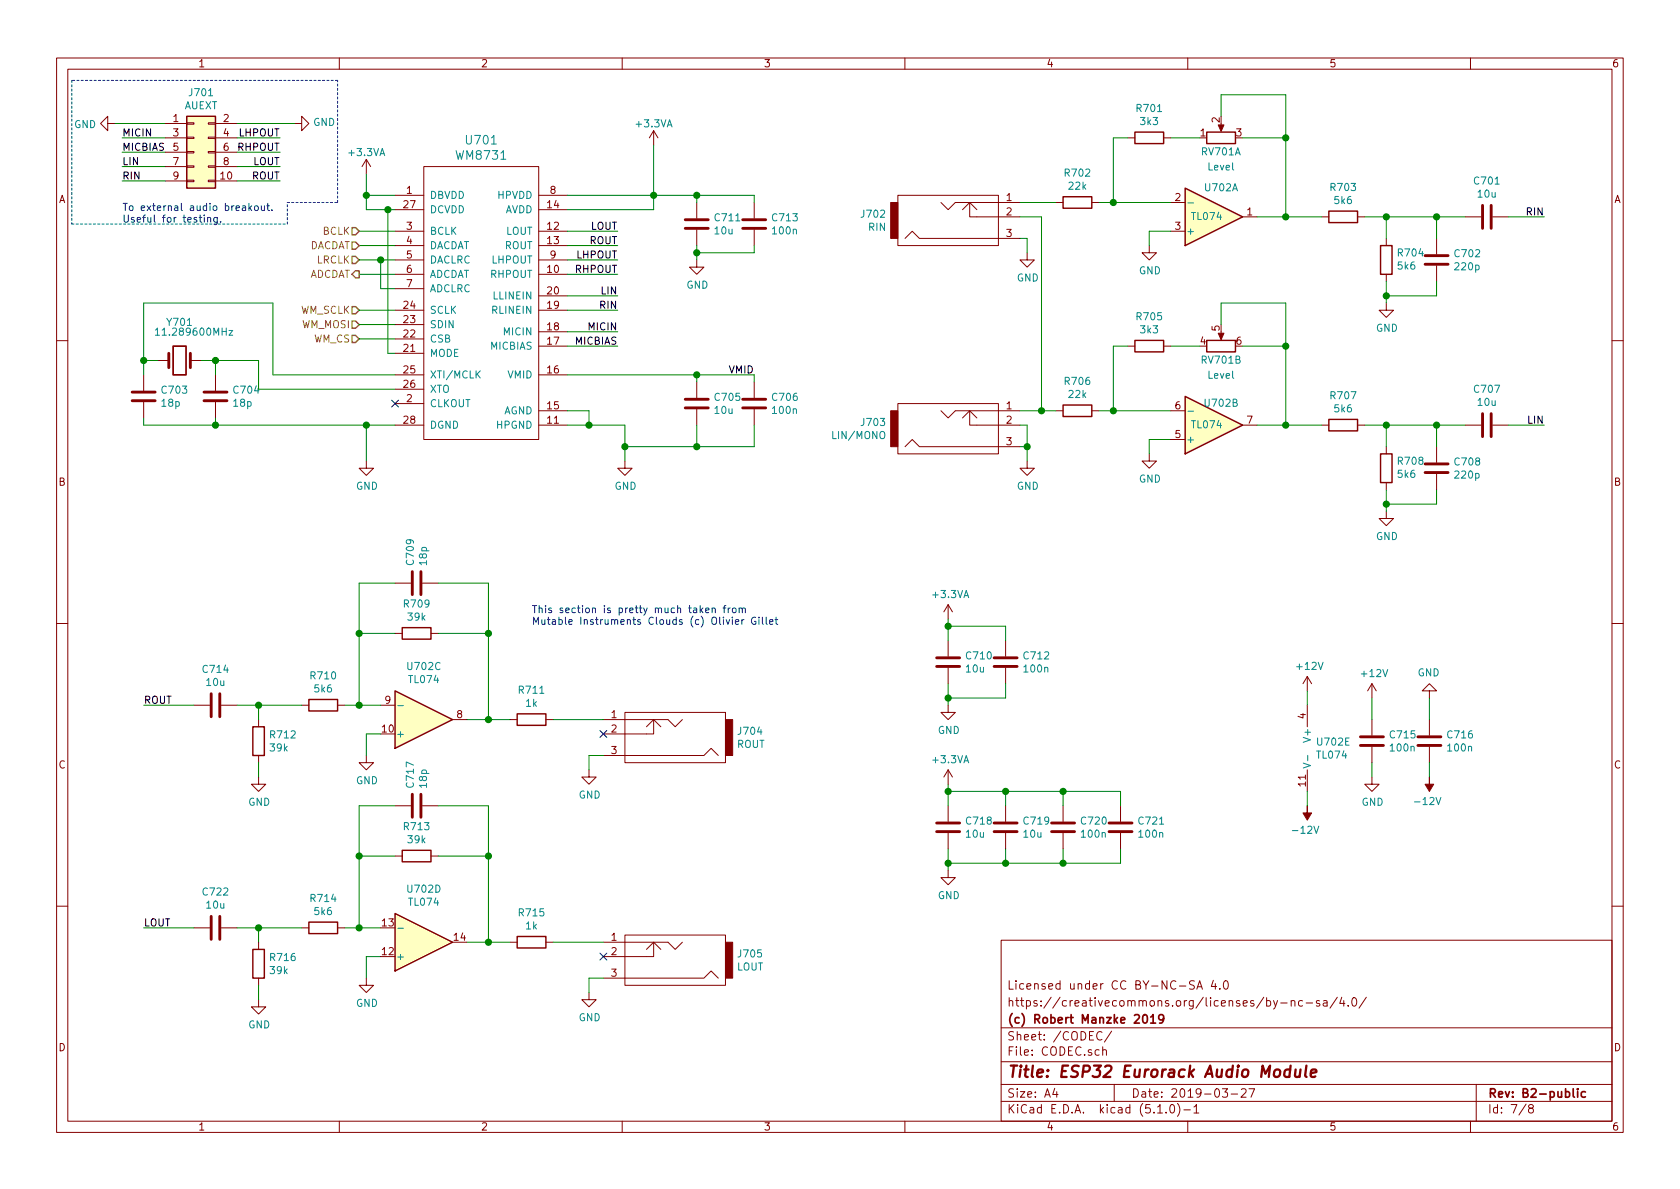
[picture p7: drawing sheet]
EESchema Schematic File Version 4
EELAYER 29 0
EELAYER END
$Descr A4 11693 8268
encoding utf-8
Sheet 7 8
Title "ESP32 Eurorack Audio Module"
Date "2019-03-27"
Rev "B2-public"
Comp "(c) Robert Manzke 2019"
Comment1 "https://creativecommons.org/licenses/by-nc-sa/4.0/"
Comment2 "Licensed under CC BY-NC-SA 4.0"
Comment3 ""
Comment4 ""
$EndDescr
$Comp
L cirrus:WM8731 U701
U 1 1
P 2950 1150
F 0 "U701" H 3350 1337 60  0000 C CNN
F 1 "WM8731" H 3350 1231 60  0000 C CNN
F 2 "Package_SO:SSOP-28_5.3x10.2mm_P0.65mm" H 2950 950 60  0001 C CNN
F 3 "" H 2950 950 60  0001 C CNN
	1    2950 1150
	1    0    0    -1  
$EndComp
Wire Wire Line
	2750 1450 2700 1450
$Comp
L power:+3.3VA #PWR0704
U 1 1
P 4550 1000
F 0 "#PWR0704" H 4550 850 50  0001 C CNN
F 1 "+3.3VA" H 4550 1150 50  0000 C CNN
F 2 "" H 4550 1000 50  0001 C CNN
F 3 "" H 4550 1000 50  0001 C CNN
	1    4550 1000
	1    0    0    -1  
$EndComp
Wire Wire Line
	3950 2950 4100 2950
Wire Wire Line
	4100 2950 4100 2850
Wire Wire Line
	4100 2850 3950 2850
$Comp
L power:GND #PWR0709
U 1 1
P 2550 3200
F 0 "#PWR0709" H 2550 2950 50  0001 C CNN
F 1 "GND" H 2555 3027 50  0000 C CNN
F 2 "" H 2550 3200 50  0001 C CNN
F 3 "" H 2550 3200 50  0001 C CNN
	1    2550 3200
	1    0    0    -1  
$EndComp
Wire Wire Line
	2750 2950 2550 2950
Wire Wire Line
	2550 2950 2550 3200
NoConn ~ 2750 2800
$Comp
L Device:C C703
U 1 1
P 1000 2750
F 0 "C703" H 1115 2796 50  0000 L CNN
F 1 "18p" H 1115 2705 50  0000 L CNN
F 2 "Capacitor_SMD:C_0603_1608Metric" H 1038 2600 50  0001 C CNN
F 3 "~" H 1000 2750 50  0001 C CNN
	1    1000 2750
	1    0    0    -1  
$EndComp
$Comp
L Device:C C704
U 1 1
P 1500 2750
F 0 "C704" H 1615 2796 50  0000 L CNN
F 1 "18p" H 1615 2705 50  0000 L CNN
F 2 "Capacitor_SMD:C_0603_1608Metric" H 1538 2600 50  0001 C CNN
F 3 "~" H 1500 2750 50  0001 C CNN
	1    1500 2750
	1    0    0    -1  
$EndComp
$Comp
L Device:Crystal Y701
U 1 1
P 1250 2500
F 0 "Y701" H 1250 2768 50  0000 C CNN
F 1 "11.289600MHz" H 1350 2700 50  0000 C CNN
F 2 "Crystal:Crystal_SMD_HC49-SD" H 1250 2500 50  0001 C CNN
F 3 "~" H 1250 2500 50  0001 C CNN
	1    1250 2500
	1    0    0    -1  
$EndComp
Wire Wire Line
	1400 2500 1500 2500
Wire Wire Line
	1500 2500 1500 2600
Wire Wire Line
	2550 2950 1500 2950
Wire Wire Line
	1000 2950 1000 2900
Connection ~ 2550 2950
Wire Wire Line
	1500 2900 1500 2950
Connection ~ 1500 2950
Wire Wire Line
	1500 2950 1000 2950
Wire Wire Line
	1000 2600 1000 2500
Wire Wire Line
	1000 2500 1100 2500
Wire Wire Line
	2750 2700 1800 2700
Wire Wire Line
	1800 2700 1800 2500
Wire Wire Line
	1800 2500 1500 2500
Connection ~ 1500 2500
Wire Wire Line
	2750 2600 1900 2600
Wire Wire Line
	1900 2600 1900 2100
Wire Wire Line
	1900 2100 1000 2100
Wire Wire Line
	1000 2100 1000 2500
Connection ~ 1000 2500
Text HLabel 2500 2150 0    50   Input ~ 0
WM_SCLK
Wire Wire Line
	2750 2150 2500 2150
Text HLabel 2500 2250 0    50   Input ~ 0
WM_MOSI
Wire Wire Line
	2750 2250 2500 2250
Text HLabel 2500 2350 0    50   Input ~ 0
WM_CS
Wire Wire Line
	2750 2350 2500 2350
Wire Wire Line
	2750 1600 2500 1600
Wire Wire Line
	2750 1700 2500 1700
Wire Wire Line
	2750 1800 2650 1800
Wire Wire Line
	2750 1900 2500 1900
Text HLabel 2500 1600 0    50   Input ~ 0
BCLK
Text HLabel 2500 1700 0    50   Input ~ 0
DACDAT
Text HLabel 2500 1800 0    50   Input ~ 0
LRCLK
Wire Wire Line
	2750 2000 2650 2000
Wire Wire Line
	2650 2000 2650 1800
Connection ~ 2650 1800
Wire Wire Line
	2650 1800 2500 1800
Text HLabel 2500 1900 0    50   Output ~ 0
ADCDAT
$Comp
L Device:C C710
U 1 1
P 6600 4600
F 0 "C710" H 6715 4646 50  0000 L CNN
F 1 "10u" H 6715 4555 50  0000 L CNN
F 2 "Capacitor_SMD:C_0805_2012Metric" H 6638 4450 50  0001 C CNN
F 3 "~" H 6600 4600 50  0001 C CNN
	1    6600 4600
	1    0    0    -1  
$EndComp
$Comp
L Device:C C712
U 1 1
P 7000 4600
F 0 "C712" H 7115 4646 50  0000 L CNN
F 1 "100n" H 7115 4555 50  0000 L CNN
F 2 "Capacitor_SMD:C_0603_1608Metric" H 7038 4450 50  0001 C CNN
F 3 "~" H 7000 4600 50  0001 C CNN
	1    7000 4600
	1    0    0    -1  
$EndComp
$Comp
L power:+3.3VA #PWR0713
U 1 1
P 6600 4300
F 0 "#PWR0713" H 6600 4150 50  0001 C CNN
F 1 "+3.3VA" H 6615 4473 50  0000 C CNN
F 2 "" H 6600 4300 50  0001 C CNN
F 3 "" H 6600 4300 50  0001 C CNN
	1    6600 4300
	1    0    0    -1  
$EndComp
Wire Wire Line
	6600 4300 6600 4350
Connection ~ 6600 4350
Wire Wire Line
	6600 4350 6600 4450
Wire Wire Line
	6600 4750 6600 4850
Connection ~ 6600 4850
Wire Wire Line
	6600 4850 6600 4900
Wire Wire Line
	7000 4750 7000 4850
Wire Wire Line
	7000 4850 6600 4850
Wire Wire Line
	7000 4450 7000 4350
Wire Wire Line
	7000 4350 6600 4350
$Comp
L Device:C C718
U 1 1
P 6600 5750
F 0 "C718" H 6715 5796 50  0000 L CNN
F 1 "10u" H 6715 5705 50  0000 L CNN
F 2 "Capacitor_SMD:C_0805_2012Metric" H 6638 5600 50  0001 C CNN
F 3 "~" H 6600 5750 50  0001 C CNN
	1    6600 5750
	1    0    0    -1  
$EndComp
$Comp
L Device:C C719
U 1 1
P 7000 5750
F 0 "C719" H 7115 5796 50  0000 L CNN
F 1 "10u" H 7115 5705 50  0000 L CNN
F 2 "Capacitor_SMD:C_0805_2012Metric" H 7038 5600 50  0001 C CNN
F 3 "~" H 7000 5750 50  0001 C CNN
	1    7000 5750
	1    0    0    -1  
$EndComp
$Comp
L Device:C C720
U 1 1
P 7400 5750
F 0 "C720" H 7515 5796 50  0000 L CNN
F 1 "100n" H 7515 5705 50  0000 L CNN
F 2 "Capacitor_SMD:C_0603_1608Metric" H 7438 5600 50  0001 C CNN
F 3 "~" H 7400 5750 50  0001 C CNN
	1    7400 5750
	1    0    0    -1  
$EndComp
$Comp
L Device:C C721
U 1 1
P 7800 5750
F 0 "C721" H 7915 5796 50  0000 L CNN
F 1 "100n" H 7915 5705 50  0000 L CNN
F 2 "Capacitor_SMD:C_0603_1608Metric" H 7838 5600 50  0001 C CNN
F 3 "~" H 7800 5750 50  0001 C CNN
	1    7800 5750
	1    0    0    -1  
$EndComp
Wire Wire Line
	6600 5450 6600 5500
Wire Wire Line
	7800 5600 7800 5500
Wire Wire Line
	7800 5500 7400 5500
Connection ~ 6600 5500
Wire Wire Line
	6600 5500 6600 5600
Wire Wire Line
	6600 5900 6600 6000
Wire Wire Line
	7800 5900 7800 6000
Wire Wire Line
	7800 6000 7400 6000
Connection ~ 6600 6000
Wire Wire Line
	6600 6000 6600 6050
Wire Wire Line
	7000 5900 7000 6000
Connection ~ 7000 6000
Wire Wire Line
	7000 6000 6600 6000
Wire Wire Line
	7400 5900 7400 6000
Connection ~ 7400 6000
Wire Wire Line
	7400 6000 7000 6000
Wire Wire Line
	7000 5600 7000 5500
Connection ~ 7000 5500
Wire Wire Line
	7000 5500 6600 5500
Wire Wire Line
	7400 5600 7400 5500
Connection ~ 7400 5500
Wire Wire Line
	7400 5500 7000 5500
$Comp
L power:GND #PWR0725
U 1 1
P 6600 6050
F 0 "#PWR0725" H 6600 5800 50  0001 C CNN
F 1 "GND" H 6605 5877 50  0000 C CNN
F 2 "" H 6600 6050 50  0001 C CNN
F 3 "" H 6600 6050 50  0001 C CNN
	1    6600 6050
	1    0    0    -1  
$EndComp
Wire Wire Line
	2750 2450 2700 2450
Wire Wire Line
	2700 2450 2700 1450
Connection ~ 2700 1450
Wire Wire Line
	2700 1450 2550 1450
$Comp
L Device:C C705
U 1 1
P 4850 2800
F 0 "C705" H 4965 2846 50  0000 L CNN
F 1 "10u" H 4965 2755 50  0000 L CNN
F 2 "Capacitor_SMD:C_0805_2012Metric" H 4888 2650 50  0001 C CNN
F 3 "~" H 4850 2800 50  0001 C CNN
	1    4850 2800
	1    0    0    -1  
$EndComp
Wire Wire Line
	4100 2950 4350 2950
Wire Wire Line
	4350 2950 4350 3100
Connection ~ 4100 2950
Wire Wire Line
	3950 2600 4850 2600
Wire Wire Line
	4850 2600 4850 2650
Wire Wire Line
	4850 2950 4850 3100
Wire Wire Line
	4850 3100 4350 3100
Connection ~ 4350 3100
Wire Wire Line
	4350 3100 4350 3200
$Comp
L Device:C C706
U 1 1
P 5250 2800
F 0 "C706" H 5365 2846 50  0000 L CNN
F 1 "100n" H 5365 2755 50  0000 L CNN
F 2 "Capacitor_SMD:C_0603_1608Metric" H 5288 2650 50  0001 C CNN
F 3 "~" H 5250 2800 50  0001 C CNN
	1    5250 2800
	1    0    0    -1  
$EndComp
Wire Wire Line
	4850 2600 5250 2600
Wire Wire Line
	5250 2600 5250 2650
Connection ~ 4850 2600
Wire Wire Line
	5250 2950 5250 3100
Wire Wire Line
	5250 3100 4850 3100
Connection ~ 4850 3100
$Comp
L Amplifier_Operational:TL074 U702
U 1 1
P 8450 1500
F 0 "U702" H 8500 1300 50  0000 C CNN
F 1 "TL074" H 8400 1500 50  0000 C CNN
F 2 "Package_SO:TSSOP-14_4.4x5mm_P0.65mm" H 8400 1600 50  0001 C CNN
F 3 "http://www.ti.com/lit/ds/symlink/tl071.pdf" H 8500 1700 50  0001 C CNN
	1    8450 1500
	1    0    0    1   
$EndComp
Wire Wire Line
	3950 1700 4300 1700
Wire Wire Line
	3950 1800 4300 1800
Wire Wire Line
	3950 1900 4300 1900
Wire Wire Line
	3950 2050 4300 2050
Wire Wire Line
	3950 2150 4300 2150
Wire Wire Line
	3950 2300 4300 2300
Wire Wire Line
	3950 2400 4300 2400
Text Label 4300 1600 2    50   ~ 0
LOUT
Text Label 4300 1700 2    50   ~ 0
ROUT
Text Label 4300 1800 2    50   ~ 0
LHPOUT
Text Label 4300 1900 2    50   ~ 0
RHPOUT
Text Label 4300 2050 2    50   ~ 0
LIN
Text Label 4300 2150 2    50   ~ 0
RIN
Text Label 4300 2400 2    50   ~ 0
MICBIAS
Text Label 4300 2300 2    50   ~ 0
MICIN
Text Label 5250 2600 2    50   ~ 0
VMID
$Comp
L Device:R R702
U 1 1
P 7500 1400
F 0 "R702" V 7293 1400 50  0000 C CNN
F 1 "22k" V 7384 1400 50  0000 C CNN
F 2 "Resistor_SMD:R_0603_1608Metric" V 7430 1400 50  0001 C CNN
F 3 "~" H 7500 1400 50  0001 C CNN
	1    7500 1400
	0    1    1    0   
$EndComp
$Comp
L Device:R R701
U 1 1
P 8000 950
F 0 "R701" V 7793 950 50  0000 C CNN
F 1 "3k3" V 7884 950 50  0000 C CNN
F 2 "Resistor_SMD:R_0603_1608Metric" V 7930 950 50  0001 C CNN
F 3 "~" H 8000 950 50  0001 C CNN
	1    8000 950 
	0    1    1    0   
$EndComp
Wire Wire Line
	7650 1400 7750 1400
Wire Wire Line
	7850 950  7750 950 
Wire Wire Line
	7750 950  7750 1400
Connection ~ 7750 1400
Wire Wire Line
	7750 1400 8150 1400
$Comp
L Device:R R703
U 1 1
P 9350 1500
F 0 "R703" V 9143 1500 50  0000 C CNN
F 1 "5k6" V 9234 1500 50  0000 C CNN
F 2 "Resistor_SMD:R_0603_1608Metric" V 9280 1500 50  0001 C CNN
F 3 "~" H 9350 1500 50  0001 C CNN
	1    9350 1500
	0    1    1    0   
$EndComp
$Comp
L Device:R R704
U 1 1
P 9650 1800
F 0 "R704" H 9580 1754 50  0000 R CNN
F 1 "5k6" H 9580 1845 50  0000 R CNN
F 2 "Resistor_SMD:R_0603_1608Metric" V 9580 1800 50  0001 C CNN
F 3 "~" H 9650 1800 50  0001 C CNN
	1    9650 1800
	-1   0    0    1   
$EndComp
Wire Wire Line
	9500 1500 9650 1500
Wire Wire Line
	9650 1500 9650 1650
$Comp
L power:GND #PWR0707
U 1 1
P 9650 2100
F 0 "#PWR0707" H 9650 1850 50  0001 C CNN
F 1 "GND" H 9655 1927 50  0000 C CNN
F 2 "" H 9650 2100 50  0001 C CNN
F 3 "" H 9650 2100 50  0001 C CNN
	1    9650 2100
	1    0    0    -1  
$EndComp
Wire Wire Line
	9650 1950 9650 2050
$Comp
L Device:C C702
U 1 1
P 10000 1800
F 0 "C702" H 10115 1846 50  0000 L CNN
F 1 "220p" H 10115 1755 50  0000 L CNN
F 2 "Capacitor_SMD:C_0603_1608Metric" H 10038 1650 50  0001 C CNN
F 3 "~" H 10000 1800 50  0001 C CNN
	1    10000 1800
	1    0    0    -1  
$EndComp
$Comp
L Device:C C701
U 1 1
P 10350 1500
F 0 "C701" V 10098 1500 50  0000 C CNN
F 1 "10u" V 10189 1500 50  0000 C CNN
F 2 "Capacitor_SMD:C_0805_2012Metric" H 10388 1350 50  0001 C CNN
F 3 "~" H 10350 1500 50  0001 C CNN
	1    10350 1500
	0    1    1    0   
$EndComp
Wire Wire Line
	9650 1500 10000 1500
Connection ~ 9650 1500
Wire Wire Line
	10000 1950 10000 2050
Wire Wire Line
	10000 2050 9650 2050
Connection ~ 9650 2050
Wire Wire Line
	9650 2050 9650 2100
Wire Wire Line
	10000 1650 10000 1500
Connection ~ 10000 1500
Wire Wire Line
	10000 1500 10200 1500
Wire Wire Line
	8750 1500 8950 1500
$Comp
L Device:R_POT_Dual_Separate RV701
U 1 1
P 8500 950
F 0 "RV701" V 8400 950 50  0000 C CNN
F 1 "Level" V 8295 950 50  0000 C CNN
F 2 "pots:Alpha_9mm_stereo" H 8500 950 50  0001 C CNN
F 3 "~" H 8500 950 50  0001 C CNN
	1    8500 950 
	0    -1   -1   0   
$EndComp
Wire Wire Line
	8150 950  8350 950 
Wire Wire Line
	8650 950  8950 950 
Wire Wire Line
	8950 950  8950 1500
Connection ~ 8950 1500
Wire Wire Line
	8950 1500 9200 1500
Wire Wire Line
	8500 800  8500 650 
Wire Wire Line
	8500 650  8950 650 
Wire Wire Line
	8950 650  8950 950 
Connection ~ 8950 950 
$Comp
L power:GND #PWR0705
U 1 1
P 8000 1700
F 0 "#PWR0705" H 8000 1450 50  0001 C CNN
F 1 "GND" H 8005 1527 50  0000 C CNN
F 2 "" H 8000 1700 50  0001 C CNN
F 3 "" H 8000 1700 50  0001 C CNN
	1    8000 1700
	1    0    0    -1  
$EndComp
Wire Wire Line
	8150 1600 8000 1600
Wire Wire Line
	8000 1600 8000 1700
Wire Wire Line
	10500 1500 10750 1500
Text Label 10750 1500 2    50   ~ 0
RIN
$Comp
L Device:R R706
U 1 1
P 7500 2850
F 0 "R706" V 7293 2850 50  0000 C CNN
F 1 "22k" V 7384 2850 50  0000 C CNN
F 2 "Resistor_SMD:R_0603_1608Metric" V 7430 2850 50  0001 C CNN
F 3 "~" H 7500 2850 50  0001 C CNN
	1    7500 2850
	0    1    1    0   
$EndComp
$Comp
L Device:R R705
U 1 1
P 8000 2400
F 0 "R705" V 7793 2400 50  0000 C CNN
F 1 "3k3" V 7884 2400 50  0000 C CNN
F 2 "Resistor_SMD:R_0603_1608Metric" V 7930 2400 50  0001 C CNN
F 3 "~" H 8000 2400 50  0001 C CNN
	1    8000 2400
	0    1    1    0   
$EndComp
Wire Wire Line
	7650 2850 7750 2850
Wire Wire Line
	7850 2400 7750 2400
Wire Wire Line
	7750 2400 7750 2850
Connection ~ 7750 2850
Wire Wire Line
	7750 2850 8150 2850
$Comp
L Device:R R707
U 1 1
P 9350 2950
F 0 "R707" V 9143 2950 50  0000 C CNN
F 1 "5k6" V 9234 2950 50  0000 C CNN
F 2 "Resistor_SMD:R_0603_1608Metric" V 9280 2950 50  0001 C CNN
F 3 "~" H 9350 2950 50  0001 C CNN
	1    9350 2950
	0    1    1    0   
$EndComp
$Comp
L Device:R R708
U 1 1
P 9650 3250
F 0 "R708" H 9580 3204 50  0000 R CNN
F 1 "5k6" H 9580 3295 50  0000 R CNN
F 2 "Resistor_SMD:R_0603_1608Metric" V 9580 3250 50  0001 C CNN
F 3 "~" H 9650 3250 50  0001 C CNN
	1    9650 3250
	-1   0    0    1   
$EndComp
Wire Wire Line
	9500 2950 9650 2950
Wire Wire Line
	9650 2950 9650 3100
$Comp
L power:GND #PWR0712
U 1 1
P 9650 3550
F 0 "#PWR0712" H 9650 3300 50  0001 C CNN
F 1 "GND" H 9655 3377 50  0000 C CNN
F 2 "" H 9650 3550 50  0001 C CNN
F 3 "" H 9650 3550 50  0001 C CNN
	1    9650 3550
	1    0    0    -1  
$EndComp
Wire Wire Line
	9650 3400 9650 3500
$Comp
L Device:C C708
U 1 1
P 10000 3250
F 0 "C708" H 10115 3296 50  0000 L CNN
F 1 "220p" H 10115 3205 50  0000 L CNN
F 2 "Capacitor_SMD:C_0603_1608Metric" H 10038 3100 50  0001 C CNN
F 3 "~" H 10000 3250 50  0001 C CNN
	1    10000 3250
	1    0    0    -1  
$EndComp
$Comp
L Device:C C707
U 1 1
P 10350 2950
F 0 "C707" V 10098 2950 50  0000 C CNN
F 1 "10u" V 10189 2950 50  0000 C CNN
F 2 "Capacitor_SMD:C_0805_2012Metric" H 10388 2800 50  0001 C CNN
F 3 "~" H 10350 2950 50  0001 C CNN
	1    10350 2950
	0    1    1    0   
$EndComp
Wire Wire Line
	9650 2950 10000 2950
Connection ~ 9650 2950
Wire Wire Line
	10000 3400 10000 3500
Wire Wire Line
	10000 3500 9650 3500
Connection ~ 9650 3500
Wire Wire Line
	9650 3500 9650 3550
Wire Wire Line
	10000 3100 10000 2950
Connection ~ 10000 2950
Wire Wire Line
	10000 2950 10200 2950
Wire Wire Line
	8750 2950 8950 2950
$Comp
L Device:R_POT_Dual_Separate RV701
U 2 1
P 8500 2400
F 0 "RV701" V 8400 2400 50  0000 C CNN
F 1 "Level" V 8295 2400 50  0000 C CNN
F 2 "pots:Alpha_9mm_stereo" H 8500 2400 50  0001 C CNN
F 3 "~" H 8500 2400 50  0001 C CNN
	2    8500 2400
	0    -1   -1   0   
$EndComp
Wire Wire Line
	8150 2400 8350 2400
Wire Wire Line
	8650 2400 8950 2400
Wire Wire Line
	8950 2400 8950 2950
Connection ~ 8950 2950
Wire Wire Line
	8950 2950 9200 2950
Wire Wire Line
	8500 2250 8500 2100
Wire Wire Line
	8500 2100 8950 2100
Wire Wire Line
	8950 2100 8950 2400
Connection ~ 8950 2400
$Comp
L power:GND #PWR0708
U 1 1
P 8000 3150
F 0 "#PWR0708" H 8000 2900 50  0001 C CNN
F 1 "GND" H 8005 2977 50  0000 C CNN
F 2 "" H 8000 3150 50  0001 C CNN
F 3 "" H 8000 3150 50  0001 C CNN
	1    8000 3150
	1    0    0    -1  
$EndComp
Wire Wire Line
	8150 3050 8000 3050
Wire Wire Line
	8000 3050 8000 3150
Wire Wire Line
	10500 2950 10750 2950
Text Label 10750 2950 2    50   ~ 0
LIN
$Comp
L Amplifier_Operational:TL074 U702
U 2 1
P 8450 2950
F 0 "U702" H 8500 2800 50  0000 C CNN
F 1 "TL074" H 8400 2950 50  0000 C CNN
F 2 "Package_SO:TSSOP-14_4.4x5mm_P0.65mm" H 8400 3050 50  0001 C CNN
F 3 "http://www.ti.com/lit/ds/symlink/tl071.pdf" H 8500 3150 50  0001 C CNN
	2    8450 2950
	1    0    0    1   
$EndComp
$Comp
L jack_2p:JACK_2P J?
U 1 1
P 6650 1500
AR Path="/5B6B8BDA/5B74FDCA" Ref="J?"  Part="1" 
AR Path="/5B69D59C/5B74FDCA" Ref="J702"  Part="1" 
F 0 "J702" H 6172 1484 50  0000 R CNN
F 1 "RIN" H 6172 1575 50  0000 R CNN
F 2 "connectors:THONKICONN" H 6650 1500 50  0001 C CNN
F 3 "" H 6650 1500 50  0000 C CNN
	1    6650 1500
	1    0    0    1   
$EndComp
Wire Wire Line
	7350 1400 7100 1400
Wire Wire Line
	7350 2850 7250 2850
Wire Wire Line
	7250 2850 7250 1500
Wire Wire Line
	7250 1500 7100 1500
$Comp
L jack_2p:JACK_2P J?
U 1 1
P 6650 2950
AR Path="/5B6B8BDA/5B7681E2" Ref="J?"  Part="1" 
AR Path="/5B69D59C/5B7681E2" Ref="J703"  Part="1" 
F 0 "J703" H 6172 2934 50  0000 R CNN
F 1 "LIN/MONO" H 6172 3025 50  0000 R CNN
F 2 "connectors:THONKICONN" H 6650 2950 50  0001 C CNN
F 3 "" H 6650 2950 50  0000 C CNN
	1    6650 2950
	1    0    0    1   
$EndComp
Wire Wire Line
	7250 2850 7100 2850
Connection ~ 7250 2850
$Comp
L power:GND #PWR0706
U 1 1
P 7150 1750
F 0 "#PWR0706" H 7150 1500 50  0001 C CNN
F 1 "GND" H 7155 1577 50  0000 C CNN
F 2 "" H 7150 1750 50  0001 C CNN
F 3 "" H 7150 1750 50  0001 C CNN
	1    7150 1750
	1    0    0    -1  
$EndComp
Wire Wire Line
	7100 1650 7150 1650
Wire Wire Line
	7150 1650 7150 1750
$Comp
L power:GND #PWR0711
U 1 1
P 7150 3200
F 0 "#PWR0711" H 7150 2950 50  0001 C CNN
F 1 "GND" H 7155 3027 50  0000 C CNN
F 2 "" H 7150 3200 50  0001 C CNN
F 3 "" H 7150 3200 50  0001 C CNN
	1    7150 3200
	1    0    0    -1  
$EndComp
Wire Wire Line
	7100 3100 7150 3100
Wire Wire Line
	7150 3100 7150 3200
$Comp
L Amplifier_Operational:TL074 U702
U 5 1
P 9200 5200
F 0 "U702" H 9158 5246 50  0000 L CNN
F 1 "TL074" H 9158 5155 50  0000 L CNN
F 2 "Package_SO:TSSOP-14_4.4x5mm_P0.65mm" H 9150 5300 50  0001 C CNN
F 3 "http://www.ti.com/lit/ds/symlink/tl071.pdf" H 9250 5400 50  0001 C CNN
	5    9200 5200
	1    0    0    -1  
$EndComp
$Comp
L Device:C C715
U 1 1
P 9550 5150
F 0 "C715" H 9665 5196 50  0000 L CNN
F 1 "100n" H 9665 5105 50  0000 L CNN
F 2 "Capacitor_SMD:C_0603_1608Metric" H 9588 5000 50  0001 C CNN
F 3 "~" H 9550 5150 50  0001 C CNN
	1    9550 5150
	1    0    0    -1  
$EndComp
$Comp
L Device:C C716
U 1 1
P 9950 5150
F 0 "C716" H 10065 5196 50  0000 L CNN
F 1 "100n" H 10065 5105 50  0000 L CNN
F 2 "Capacitor_SMD:C_0603_1608Metric" H 9988 5000 50  0001 C CNN
F 3 "~" H 9950 5150 50  0001 C CNN
	1    9950 5150
	1    0    0    -1  
$EndComp
$Comp
L power:GND #PWR0721
U 1 1
P 9550 5400
F 0 "#PWR0721" H 9550 5150 50  0001 C CNN
F 1 "GND" H 9555 5227 50  0000 C CNN
F 2 "" H 9550 5400 50  0001 C CNN
F 3 "" H 9550 5400 50  0001 C CNN
	1    9550 5400
	1    0    0    -1  
$EndComp
Wire Wire Line
	9550 5300 9550 5400
$Comp
L power:GND #PWR0716
U 1 1
P 9950 4850
F 0 "#PWR0716" H 9950 4600 50  0001 C CNN
F 1 "GND" H 9955 4677 50  0000 C CNN
F 2 "" H 9950 4850 50  0001 C CNN
F 3 "" H 9950 4850 50  0001 C CNN
	1    9950 4850
	-1   0    0    1   
$EndComp
Wire Wire Line
	9950 4850 9950 5000
$Comp
L power:+12V #PWR0715
U 1 1
P 9550 4850
F 0 "#PWR0715" H 9550 4700 50  0001 C CNN
F 1 "+12V" H 9565 5023 50  0000 C CNN
F 2 "" H 9550 4850 50  0001 C CNN
F 3 "" H 9550 4850 50  0001 C CNN
	1    9550 4850
	1    0    0    -1  
$EndComp
Wire Wire Line
	9550 4850 9550 5000
$Comp
L power:-12V #PWR0722
U 1 1
P 9950 5400
F 0 "#PWR0722" H 9950 5500 50  0001 C CNN
F 1 "-12V" H 9965 5573 50  0000 C CNN
F 2 "" H 9950 5400 50  0001 C CNN
F 3 "" H 9950 5400 50  0001 C CNN
	1    9950 5400
	-1   0    0    1   
$EndComp
Wire Wire Line
	9950 5300 9950 5400
$Comp
L power:+12V #PWR0714
U 1 1
P 9100 4800
F 0 "#PWR0714" H 9100 4650 50  0001 C CNN
F 1 "+12V" H 9115 4973 50  0000 C CNN
F 2 "" H 9100 4800 50  0001 C CNN
F 3 "" H 9100 4800 50  0001 C CNN
	1    9100 4800
	1    0    0    -1  
$EndComp
Wire Wire Line
	9100 4800 9100 4900
$Comp
L power:-12V #PWR0724
U 1 1
P 9100 5600
F 0 "#PWR0724" H 9100 5700 50  0001 C CNN
F 1 "-12V" H 9115 5773 50  0000 C CNN
F 2 "" H 9100 5600 50  0001 C CNN
F 3 "" H 9100 5600 50  0001 C CNN
	1    9100 5600
	-1   0    0    1   
$EndComp
Wire Wire Line
	9100 5500 9100 5600
$Comp
L Amplifier_Operational:TL074 U702
U 3 1
P 2950 5000
F 0 "U702" H 2950 4633 50  0000 C CNN
F 1 "TL074" H 2950 4724 50  0000 C CNN
F 2 "Package_SO:TSSOP-14_4.4x5mm_P0.65mm" H 2900 5100 50  0001 C CNN
F 3 "http://www.ti.com/lit/ds/symlink/tl071.pdf" H 3000 5200 50  0001 C CNN
	3    2950 5000
	1    0    0    1   
$EndComp
$Comp
L Device:C C714
U 1 1
P 1500 4900
F 0 "C714" V 1248 4900 50  0000 C CNN
F 1 "10u" V 1339 4900 50  0000 C CNN
F 2 "Capacitor_SMD:C_0805_2012Metric" H 1538 4750 50  0001 C CNN
F 3 "~" H 1500 4900 50  0001 C CNN
	1    1500 4900
	0    1    1    0   
$EndComp
$Comp
L Device:R R712
U 1 1
P 1800 5150
F 0 "R712" H 1870 5196 50  0000 L CNN
F 1 "39k" H 1870 5105 50  0000 L CNN
F 2 "Resistor_SMD:R_0603_1608Metric" V 1730 5150 50  0001 C CNN
F 3 "~" H 1800 5150 50  0001 C CNN
	1    1800 5150
	1    0    0    -1  
$EndComp
$Comp
L Device:R R710
U 1 1
P 2250 4900
F 0 "R710" V 2043 4900 50  0000 C CNN
F 1 "5k6" V 2134 4900 50  0000 C CNN
F 2 "Resistor_SMD:R_0603_1608Metric" V 2180 4900 50  0001 C CNN
F 3 "~" H 2250 4900 50  0001 C CNN
	1    2250 4900
	0    1    1    0   
$EndComp
Wire Wire Line
	1650 4900 1800 4900
Wire Wire Line
	1800 5000 1800 4900
Connection ~ 1800 4900
Wire Wire Line
	1800 4900 2100 4900
$Comp
L power:GND #PWR0720
U 1 1
P 1800 5400
F 0 "#PWR0720" H 1800 5150 50  0001 C CNN
F 1 "GND" H 1805 5227 50  0000 C CNN
F 2 "" H 1800 5400 50  0001 C CNN
F 3 "" H 1800 5400 50  0001 C CNN
	1    1800 5400
	1    0    0    -1  
$EndComp
Wire Wire Line
	1800 5300 1800 5400
$Comp
L power:GND #PWR0710
U 1 1
P 4350 3200
F 0 "#PWR0710" H 4350 2950 50  0001 C CNN
F 1 "GND" H 4355 3027 50  0000 C CNN
F 2 "" H 4350 3200 50  0001 C CNN
F 3 "" H 4350 3200 50  0001 C CNN
	1    4350 3200
	1    0    0    -1  
$EndComp
$Comp
L Device:R R709
U 1 1
P 2900 4400
F 0 "R709" V 2693 4400 50  0000 C CNN
F 1 "39k" V 2784 4400 50  0000 C CNN
F 2 "Resistor_SMD:R_0603_1608Metric" V 2830 4400 50  0001 C CNN
F 3 "~" H 2900 4400 50  0001 C CNN
	1    2900 4400
	0    1    1    0   
$EndComp
$Comp
L Device:C C709
U 1 1
P 2900 4050
F 0 "C709" H 3015 4096 50  0000 L CNN
F 1 "18p" H 3015 4005 50  0000 L CNN
F 2 "Capacitor_SMD:C_0603_1608Metric" H 2938 3900 50  0001 C CNN
F 3 "~" H 2900 4050 50  0001 C CNN
	1    2900 4050
	0    -1   -1   0   
$EndComp
$Comp
L Device:R R711
U 1 1
P 3700 5000
F 0 "R711" V 3493 5000 50  0000 C CNN
F 1 "1k" V 3584 5000 50  0000 C CNN
F 2 "Resistor_SMD:R_0603_1608Metric" V 3630 5000 50  0001 C CNN
F 3 "~" H 3700 5000 50  0001 C CNN
	1    3700 5000
	0    1    1    0   
$EndComp
Wire Wire Line
	3250 5000 3400 5000
$Comp
L power:GND #PWR0718
U 1 1
P 2550 5250
F 0 "#PWR0718" H 2550 5000 50  0001 C CNN
F 1 "GND" H 2555 5077 50  0000 C CNN
F 2 "" H 2550 5250 50  0001 C CNN
F 3 "" H 2550 5250 50  0001 C CNN
	1    2550 5250
	1    0    0    -1  
$EndComp
Wire Wire Line
	2650 5100 2550 5100
Wire Wire Line
	2550 5100 2550 5250
Wire Wire Line
	2400 4900 2500 4900
Wire Wire Line
	2750 4050 2500 4050
Wire Wire Line
	2500 4050 2500 4400
Connection ~ 2500 4900
Wire Wire Line
	2500 4900 2650 4900
Wire Wire Line
	2750 4400 2500 4400
Connection ~ 2500 4400
Wire Wire Line
	2500 4400 2500 4900
Wire Wire Line
	3050 4050 3400 4050
Wire Wire Line
	3400 4050 3400 4400
Connection ~ 3400 5000
Wire Wire Line
	3400 5000 3550 5000
Wire Wire Line
	3050 4400 3400 4400
Connection ~ 3400 4400
Wire Wire Line
	3400 4400 3400 5000
Wire Wire Line
	1350 4900 1000 4900
Text Label 1000 4900 0    50   ~ 0
ROUT
$Comp
L Device:C C722
U 1 1
P 1500 6450
F 0 "C722" V 1248 6450 50  0000 C CNN
F 1 "10u" V 1339 6450 50  0000 C CNN
F 2 "Capacitor_SMD:C_0805_2012Metric" H 1538 6300 50  0001 C CNN
F 3 "~" H 1500 6450 50  0001 C CNN
	1    1500 6450
	0    1    1    0   
$EndComp
$Comp
L Device:R R716
U 1 1
P 1800 6700
F 0 "R716" H 1870 6746 50  0000 L CNN
F 1 "39k" H 1870 6655 50  0000 L CNN
F 2 "Resistor_SMD:R_0603_1608Metric" V 1730 6700 50  0001 C CNN
F 3 "~" H 1800 6700 50  0001 C CNN
	1    1800 6700
	1    0    0    -1  
$EndComp
$Comp
L Device:R R714
U 1 1
P 2250 6450
F 0 "R714" V 2043 6450 50  0000 C CNN
F 1 "5k6" V 2134 6450 50  0000 C CNN
F 2 "Resistor_SMD:R_0603_1608Metric" V 2180 6450 50  0001 C CNN
F 3 "~" H 2250 6450 50  0001 C CNN
	1    2250 6450
	0    1    1    0   
$EndComp
Wire Wire Line
	1650 6450 1800 6450
Wire Wire Line
	1800 6550 1800 6450
Connection ~ 1800 6450
Wire Wire Line
	1800 6450 2100 6450
$Comp
L power:GND #PWR0728
U 1 1
P 1800 6950
F 0 "#PWR0728" H 1800 6700 50  0001 C CNN
F 1 "GND" H 1805 6777 50  0000 C CNN
F 2 "" H 1800 6950 50  0001 C CNN
F 3 "" H 1800 6950 50  0001 C CNN
	1    1800 6950
	1    0    0    -1  
$EndComp
Wire Wire Line
	1800 6850 1800 6950
$Comp
L Device:R R713
U 1 1
P 2900 5950
F 0 "R713" V 2693 5950 50  0000 C CNN
F 1 "39k" V 2784 5950 50  0000 C CNN
F 2 "Resistor_SMD:R_0603_1608Metric" V 2830 5950 50  0001 C CNN
F 3 "~" H 2900 5950 50  0001 C CNN
	1    2900 5950
	0    1    1    0   
$EndComp
$Comp
L Device:C C717
U 1 1
P 2900 5600
F 0 "C717" H 3015 5646 50  0000 L CNN
F 1 "18p" H 3015 5555 50  0000 L CNN
F 2 "Capacitor_SMD:C_0603_1608Metric" H 2938 5450 50  0001 C CNN
F 3 "~" H 2900 5600 50  0001 C CNN
	1    2900 5600
	0    -1   -1   0   
$EndComp
$Comp
L Device:R R715
U 1 1
P 3700 6550
F 0 "R715" V 3493 6550 50  0000 C CNN
F 1 "1k" V 3584 6550 50  0000 C CNN
F 2 "Resistor_SMD:R_0603_1608Metric" V 3630 6550 50  0001 C CNN
F 3 "~" H 3700 6550 50  0001 C CNN
	1    3700 6550
	0    1    1    0   
$EndComp
Wire Wire Line
	3250 6550 3400 6550
$Comp
L power:GND #PWR0726
U 1 1
P 2550 6800
F 0 "#PWR0726" H 2550 6550 50  0001 C CNN
F 1 "GND" H 2555 6627 50  0000 C CNN
F 2 "" H 2550 6800 50  0001 C CNN
F 3 "" H 2550 6800 50  0001 C CNN
	1    2550 6800
	1    0    0    -1  
$EndComp
Wire Wire Line
	2650 6650 2550 6650
Wire Wire Line
	2550 6650 2550 6800
Wire Wire Line
	2400 6450 2500 6450
Wire Wire Line
	2750 5600 2500 5600
Wire Wire Line
	2500 5600 2500 5950
Connection ~ 2500 6450
Wire Wire Line
	2500 6450 2650 6450
Wire Wire Line
	2750 5950 2500 5950
Connection ~ 2500 5950
Wire Wire Line
	2500 5950 2500 6450
Wire Wire Line
	3050 5600 3400 5600
Wire Wire Line
	3400 5600 3400 5950
Connection ~ 3400 6550
Wire Wire Line
	3400 6550 3550 6550
Wire Wire Line
	3050 5950 3400 5950
Connection ~ 3400 5950
Wire Wire Line
	3400 5950 3400 6550
Wire Wire Line
	1350 6450 1000 6450
Text Label 1000 6450 0    50   ~ 0
LOUT
$Comp
L Amplifier_Operational:TL074 U702
U 4 1
P 2950 6550
F 0 "U702" H 2950 6183 50  0000 C CNN
F 1 "TL074" H 2950 6274 50  0000 C CNN
F 2 "Package_SO:TSSOP-14_4.4x5mm_P0.65mm" H 2900 6650 50  0001 C CNN
F 3 "http://www.ti.com/lit/ds/symlink/tl071.pdf" H 3000 6750 50  0001 C CNN
	4    2950 6550
	1    0    0    1   
$EndComp
$Comp
L jack_2p:JACK_2P J?
U 1 1
P 4650 5100
AR Path="/5B6B8BDA/5B7FFB1A" Ref="J?"  Part="1" 
AR Path="/5B69D59C/5B7FFB1A" Ref="J704"  Part="1" 
F 0 "J704" H 4172 5084 50  0000 R CNN
F 1 "ROUT" H 4172 5175 50  0000 R CNN
F 2 "connectors:THONKICONN" H 4650 5100 50  0001 C CNN
F 3 "" H 4650 5100 50  0000 C CNN
	1    4650 5100
	-1   0    0    1   
$EndComp
Wire Wire Line
	3850 5000 4200 5000
$Comp
L jack_2p:JACK_2P J?
U 1 1
P 4650 6650
AR Path="/5B6B8BDA/5B8100D4" Ref="J?"  Part="1" 
AR Path="/5B69D59C/5B8100D4" Ref="J705"  Part="1" 
F 0 "J705" H 4172 6634 50  0000 R CNN
F 1 "LOUT" H 4172 6725 50  0000 R CNN
F 2 "connectors:THONKICONN" H 4650 6650 50  0001 C CNN
F 3 "" H 4650 6650 50  0000 C CNN
	1    4650 6650
	-1   0    0    1   
$EndComp
Wire Wire Line
	3850 6550 4200 6550
NoConn ~ 4200 5100
NoConn ~ 4200 6650
$Comp
L power:GND #PWR0719
U 1 1
P 4100 5350
F 0 "#PWR0719" H 4100 5100 50  0001 C CNN
F 1 "GND" H 4105 5177 50  0000 C CNN
F 2 "" H 4100 5350 50  0001 C CNN
F 3 "" H 4100 5350 50  0001 C CNN
	1    4100 5350
	1    0    0    -1  
$EndComp
Wire Wire Line
	4200 5250 4100 5250
Wire Wire Line
	4100 5250 4100 5350
$Comp
L power:GND #PWR0727
U 1 1
P 4100 6900
F 0 "#PWR0727" H 4100 6650 50  0001 C CNN
F 1 "GND" H 4105 6727 50  0000 C CNN
F 2 "" H 4100 6900 50  0001 C CNN
F 3 "" H 4100 6900 50  0001 C CNN
	1    4100 6900
	1    0    0    -1  
$EndComp
Wire Wire Line
	4200 6800 4100 6800
Wire Wire Line
	4100 6800 4100 6900
$Comp
L power:GND #PWR0701
U 1 1
P 800 850
F 0 "#PWR0701" H 800 600 50  0001 C CNN
F 1 "GND" V 805 722 50  0000 R CNN
F 2 "" H 800 850 50  0001 C CNN
F 3 "" H 800 850 50  0001 C CNN
	1    800  850 
	0    1    1    0   
$EndComp
Wire Wire Line
	1150 850  800  850 
Wire Wire Line
	1150 950  850  950 
Wire Wire Line
	1150 1050 850  1050
Wire Wire Line
	1650 950  1950 950 
Wire Wire Line
	1650 1050 1950 1050
Text Label 850  950  0    50   ~ 0
MICIN
Text Label 850  1050 0    50   ~ 0
MICBIAS
Text Label 1950 950  2    50   ~ 0
LHPOUT
Text Label 1950 1050 2    50   ~ 0
RHPOUT
Wire Wire Line
	7100 2950 7150 2950
Wire Wire Line
	7150 2950 7150 3100
Connection ~ 7150 3100
$Comp
L power:GND #PWR0717
U 1 1
P 6600 4900
F 0 "#PWR0717" H 6600 4650 50  0001 C CNN
F 1 "GND" H 6605 4727 50  0000 C CNN
F 2 "" H 6600 4900 50  0001 C CNN
F 3 "" H 6600 4900 50  0001 C CNN
	1    6600 4900
	1    0    0    -1  
$EndComp
Wire Wire Line
	3950 1600 4300 1600
$Comp
L Connector_Generic:Conn_02x05_Odd_Even J701
U 1 1
P 1350 1050
F 0 "J701" H 1400 1467 50  0000 C CNN
F 1 "AUEXT" H 1400 1376 50  0000 C CNN
F 2 "Connector_PinHeader_2.54mm:PinHeader_2x05_P2.54mm_Vertical_SMD" H 1350 1050 50  0001 C CNN
F 3 "~" H 1350 1050 50  0001 C CNN
	1    1350 1050
	1    0    0    -1  
$EndComp
Wire Wire Line
	1150 1150 850  1150
Wire Wire Line
	1150 1250 850  1250
Wire Wire Line
	1650 1150 1950 1150
Wire Wire Line
	1650 1250 1950 1250
Text Label 1950 1150 2    50   ~ 0
LOUT
Text Label 1950 1250 2    50   ~ 0
ROUT
Text Label 850  1150 0    50   ~ 0
LIN
Text Label 850  1250 0    50   ~ 0
RIN
Wire Wire Line
	3950 1450 4550 1450
$Comp
L Device:C C711
U 1 1
P 4850 1550
F 0 "C711" H 4965 1596 50  0000 L CNN
F 1 "10u" H 4965 1505 50  0000 L CNN
F 2 "Capacitor_SMD:C_0805_2012Metric" H 4888 1400 50  0001 C CNN
F 3 "~" H 4850 1550 50  0001 C CNN
	1    4850 1550
	1    0    0    -1  
$EndComp
Wire Wire Line
	4850 1350 4850 1400
$Comp
L power:GND #PWR0730
U 1 1
P 4850 1800
F 0 "#PWR0730" H 4850 1550 50  0001 C CNN
F 1 "GND" H 4855 1627 50  0000 C CNN
F 2 "" H 4850 1800 50  0001 C CNN
F 3 "" H 4850 1800 50  0001 C CNN
	1    4850 1800
	1    0    0    -1  
$EndComp
Wire Wire Line
	4850 1700 4850 1750
$Comp
L Device:C C713
U 1 1
P 5250 1550
F 0 "C713" H 5365 1596 50  0000 L CNN
F 1 "100n" H 5365 1505 50  0000 L CNN
F 2 "Capacitor_SMD:C_0603_1608Metric" H 5288 1400 50  0001 C CNN
F 3 "~" H 5250 1550 50  0001 C CNN
	1    5250 1550
	1    0    0    -1  
$EndComp
Wire Wire Line
	4850 1350 5250 1350
Wire Wire Line
	5250 1350 5250 1400
Connection ~ 4850 1350
Wire Wire Line
	5250 1700 5250 1750
Wire Wire Line
	5250 1750 4850 1750
Connection ~ 4850 1750
Wire Wire Line
	4850 1750 4850 1800
$Comp
L power:GND #PWR0103
U 1 1
P 2050 850
F 0 "#PWR0103" H 2050 600 50  0001 C CNN
F 1 "GND" V 2055 722 50  0000 R CNN
F 2 "" H 2050 850 50  0001 C CNN
F 3 "" H 2050 850 50  0001 C CNN
	1    2050 850 
	0    -1   -1   0   
$EndComp
Wire Wire Line
	2050 850  1650 850 
$Comp
L power:+3.3VA #PWR0104
U 1 1
P 2550 1200
F 0 "#PWR0104" H 2550 1050 50  0001 C CNN
F 1 "+3.3VA" H 2550 1350 50  0000 C CNN
F 2 "" H 2550 1200 50  0001 C CNN
F 3 "" H 2550 1200 50  0001 C CNN
	1    2550 1200
	1    0    0    -1  
$EndComp
Wire Wire Line
	4550 1000 4550 1350
Wire Wire Line
	3950 1350 4550 1350
Connection ~ 4550 1350
Wire Wire Line
	4550 1350 4550 1450
Wire Wire Line
	4550 1350 4850 1350
$Comp
L power:+3.3VA #PWR0105
U 1 1
P 6600 5450
F 0 "#PWR0105" H 6600 5300 50  0001 C CNN
F 1 "+3.3VA" H 6615 5623 50  0000 C CNN
F 2 "" H 6600 5450 50  0001 C CNN
F 3 "" H 6600 5450 50  0001 C CNN
	1    6600 5450
	1    0    0    -1  
$EndComp
Wire Wire Line
	2550 1200 2550 1350
Wire Wire Line
	2550 1450 2550 1350
Connection ~ 2550 1350
Wire Wire Line
	2750 1350 2550 1350
Text Notes 3700 4350 0    50   ~ 0
This section is pretty much taken from \nMutable Instruments Clouds (c) Olivier Gillet
Text Notes 850  1550 0    50   ~ 0
To external audio breakout.\nUseful for testing.
Wire Notes Line
	500  550  500  1550
Wire Notes Line
	500  1550 2000 1550
Wire Notes Line
	2000 1550 2000 1400
Wire Notes Line
	2000 1400 2350 1400
Wire Notes Line
	2350 1400 2350 550 
Wire Notes Line
	2350 550  500  550 
$EndSCHEMATC
